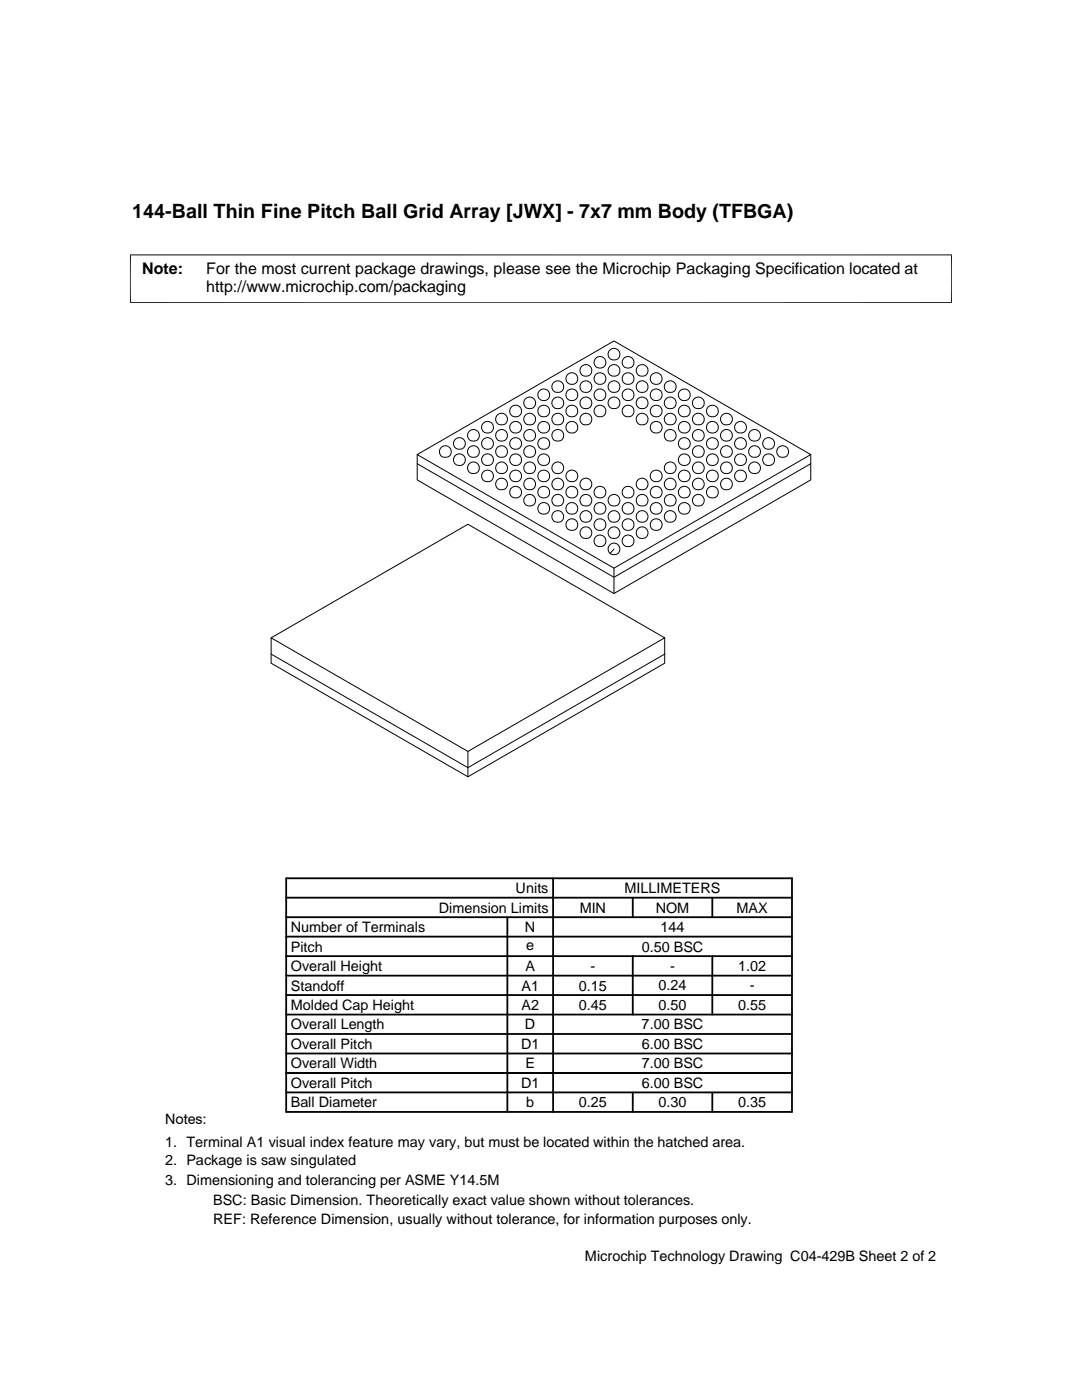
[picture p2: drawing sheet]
<svg xmlns="http://www.w3.org/2000/svg" width="216mm" height="279mm" viewBox="0 0 216 279" stroke-linecap="round" stroke-linejoin="round" font-family="sans-serif">
<g fill="none" stroke="#000" stroke-width=".2">
<path d="M26 50.8v9.7M189.9 50.8v9.7M189.9 50.9h-164M25.9 60.4h164M83.2 90.7v5.1l39.3 22.6 39.3-22.6v-5.1M83.2 90.7l39.3-22.6 39.3 22.6-39.3 22.7zM83.2 92.5l39.3 22.7 39.3-22.7M122.5 109.6l-.8 .9M122.5 113.4v5M54.1 127.3l39.3-22.7 39.2 22.7-39.2 22.7zM54.1 127.3v5.1l39.3 22.6 39.2-22.6v-5.1M54.1 130.5l39.3 22.7 39.2-22.7"/>
<path d="M93.4 150v5"/>
<circle cx="108.5" cy="78.8" r="1.17"/>
<circle cx="111.3" cy="77.2" r="1.17"/>
<circle cx="114.1" cy="78.8" r="1.17"/>
<circle cx="114.1" cy="75.6" r="1.17"/>
<circle cx="116.9" cy="77.2" r="1.17"/>
<circle cx="116.9" cy="73.9" r="1.17"/>
<circle cx="119.7" cy="78.8" r="1.17"/>
<circle cx="119.7" cy="75.6" r="1.17"/>
<circle cx="119.7" cy="72.3" r="1.17"/>
<circle cx="122.5" cy="77.2" r="1.17"/>
<circle cx="122.5" cy="73.9" r="1.17"/>
<circle cx="122.5" cy="70.7" r="1.17"/>
<circle cx="125.3" cy="78.8" r="1.17"/>
<circle cx="125.3" cy="75.6" r="1.17"/>
<circle cx="125.3" cy="72.3" r="1.17"/>
<circle cx="128.1" cy="77.2" r="1.17"/>
<circle cx="128.1" cy="73.9" r="1.17"/>
<circle cx="130.9" cy="78.8" r="1.17"/>
<circle cx="130.9" cy="75.6" r="1.17"/>
<circle cx="133.7" cy="77.2" r="1.17"/>
<circle cx="136.5" cy="78.8" r="1.17"/>
<circle cx="88.9" cy="90.1" r="1.17"/>
<circle cx="91.7" cy="91.7" r="1.17"/>
<circle cx="91.7" cy="88.5" r="1.17"/>
<circle cx="94.5" cy="90.1" r="1.17"/>
<circle cx="94.5" cy="86.9" r="1.17"/>
<circle cx="94.5" cy="93.4" r="1.17"/>
<circle cx="97.3" cy="95" r="1.17"/>
<circle cx="97.3" cy="91.7" r="1.17"/>
<circle cx="97.3" cy="88.5" r="1.17"/>
<circle cx="97.3" cy="85.3" r="1.17"/>
<circle cx="100.1" cy="90.1" r="1.17"/>
<circle cx="100.1" cy="86.9" r="1.17"/>
<circle cx="100.1" cy="83.6" r="1.17"/>
<circle cx="100.1" cy="96.6" r="1.17"/>
<circle cx="100.1" cy="93.4" r="1.17"/>
<circle cx="102.9" cy="82" r="1.17"/>
<circle cx="102.9" cy="98.2" r="1.17"/>
<circle cx="102.9" cy="95" r="1.17"/>
<circle cx="102.9" cy="91.7" r="1.17"/>
<circle cx="102.9" cy="88.5" r="1.17"/>
<circle cx="102.9" cy="85.3" r="1.17"/>
<circle cx="105.7" cy="90.1" r="1.17"/>
<circle cx="105.7" cy="86.9" r="1.17"/>
<circle cx="105.7" cy="83.6" r="1.17"/>
<circle cx="105.7" cy="80.4" r="1.17"/>
<circle cx="105.7" cy="99.8" r="1.17"/>
<circle cx="105.7" cy="96.6" r="1.17"/>
<circle cx="105.7" cy="93.4" r="1.17"/>
<circle cx="108.5" cy="82" r="1.17"/>
<circle cx="108.5" cy="98.2" r="1.17"/>
<circle cx="108.5" cy="95" r="1.17"/>
<circle cx="108.5" cy="91.7" r="1.17"/>
<circle cx="108.5" cy="88.5" r="1.17"/>
<circle cx="108.5" cy="85.3" r="1.17"/>
<circle cx="111.3" cy="86.9" r="1.17"/>
<circle cx="111.3" cy="83.6" r="1.17"/>
<circle cx="111.3" cy="80.4" r="1.17"/>
<circle cx="111.3" cy="99.8" r="1.17"/>
<circle cx="111.3" cy="96.6" r="1.17"/>
<circle cx="111.3" cy="93.4" r="1.17"/>
<circle cx="114.1" cy="82" r="1.17"/>
<circle cx="114.1" cy="98.2" r="1.17"/>
<circle cx="114.1" cy="95" r="1.17"/>
<circle cx="114.1" cy="85.3" r="1.17"/>
<circle cx="116.9" cy="83.6" r="1.17"/>
<circle cx="116.9" cy="80.4" r="1.17"/>
<circle cx="116.9" cy="99.8" r="1.17"/>
<circle cx="116.9" cy="96.6" r="1.17"/>
<circle cx="119.7" cy="82" r="1.17"/>
<circle cx="119.7" cy="98.2" r="1.17"/>
<circle cx="122.5" cy="80.4" r="1.17"/>
<circle cx="122.5" cy="99.8" r="1.17"/>
<circle cx="125.3" cy="82" r="1.17"/>
<circle cx="125.3" cy="98.2" r="1.17"/>
<circle cx="128.1" cy="83.6" r="1.17"/>
<circle cx="128.1" cy="80.4" r="1.17"/>
<circle cx="128.1" cy="99.8" r="1.17"/>
<circle cx="128.1" cy="96.6" r="1.17"/>
<circle cx="130.9" cy="82" r="1.17"/>
<circle cx="130.9" cy="98.2" r="1.17"/>
<circle cx="130.9" cy="95" r="1.17"/>
<circle cx="130.9" cy="85.3" r="1.17"/>
<circle cx="133.7" cy="86.9" r="1.17"/>
<circle cx="133.7" cy="83.6" r="1.17"/>
<circle cx="133.7" cy="80.4" r="1.17"/>
<circle cx="133.7" cy="99.8" r="1.17"/>
<circle cx="133.7" cy="96.6" r="1.17"/>
<circle cx="133.7" cy="93.4" r="1.17"/>
<circle cx="136.5" cy="82" r="1.17"/>
<circle cx="136.5" cy="98.2" r="1.17"/>
<circle cx="136.5" cy="95" r="1.17"/>
<circle cx="136.5" cy="91.7" r="1.17"/>
<circle cx="136.5" cy="88.5" r="1.17"/>
<circle cx="136.5" cy="85.3" r="1.17"/>
<circle cx="139.3" cy="90.1" r="1.17"/>
<circle cx="139.3" cy="86.9" r="1.17"/>
<circle cx="139.3" cy="83.6" r="1.17"/>
<circle cx="139.3" cy="80.4" r="1.17"/>
<circle cx="139.4" cy="99.8" r="1.17"/>
<circle cx="139.4" cy="96.6" r="1.17"/>
<circle cx="139.4" cy="93.4" r="1.17"/>
<circle cx="142.2" cy="82" r="1.17"/>
<circle cx="142.2" cy="98.2" r="1.17"/>
<circle cx="142.2" cy="95" r="1.17"/>
<circle cx="142.2" cy="91.7" r="1.17"/>
<circle cx="142.2" cy="88.5" r="1.17"/>
<circle cx="142.2" cy="85.3" r="1.17"/>
<circle cx="145" cy="90.1" r="1.17"/>
<circle cx="145" cy="86.9" r="1.17"/>
<circle cx="145" cy="83.6" r="1.17"/>
<circle cx="145" cy="96.6" r="1.17"/>
<circle cx="145" cy="93.4" r="1.17"/>
<circle cx="147.8" cy="95" r="1.17"/>
<circle cx="147.8" cy="91.7" r="1.17"/>
<circle cx="147.8" cy="88.5" r="1.17"/>
<circle cx="147.8" cy="85.3" r="1.17"/>
<circle cx="150.6" cy="90.1" r="1.17"/>
<circle cx="150.6" cy="86.9" r="1.17"/>
<circle cx="150.6" cy="93.4" r="1.17"/>
<circle cx="153.4" cy="91.7" r="1.17"/>
<circle cx="153.4" cy="88.5" r="1.17"/>
<circle cx="156.2" cy="90.1" r="1.17"/>
<circle cx="108.5" cy="101.5" r="1.17"/>
<circle cx="111.3" cy="103.1" r="1.17"/>
<circle cx="114.1" cy="104.7" r="1.17"/>
<circle cx="114.1" cy="101.5" r="1.17"/>
<circle cx="116.9" cy="106.3" r="1.17"/>
<circle cx="116.9" cy="103.1" r="1.17"/>
<circle cx="119.7" cy="107.9" r="1.17"/>
<circle cx="119.7" cy="104.7" r="1.17"/>
<circle cx="119.7" cy="101.5" r="1.17"/>
<circle cx="122.5" cy="109.6" r="1.17"/>
<circle cx="122.5" cy="106.3" r="1.17"/>
<circle cx="122.5" cy="103.1" r="1.17"/>
<circle cx="125.3" cy="107.9" r="1.17"/>
<circle cx="125.3" cy="104.7" r="1.17"/>
<circle cx="125.3" cy="101.5" r="1.17"/>
<circle cx="128.1" cy="106.3" r="1.17"/>
<circle cx="128.1" cy="103.1" r="1.17"/>
<circle cx="130.9" cy="104.7" r="1.17"/>
<circle cx="130.9" cy="101.5" r="1.17"/>
<circle cx="133.7" cy="103.1" r="1.17"/>
<circle cx="136.5" cy="101.5" r="1.17"/>
</g>
<g fill="none" stroke="#000" stroke-width=".36">
<path d="M57.1 175.3h100.9v46.6h-100.9zM57.1 179.2h100.9M110.4 175.3v46.6M126.3 179.2v3.8M142.1 179.2v3.8M57.1 194.7h100.9M57.1 190.8h100.9M57.1 186.9h100.9M57.1 183h100.9M57.1 198.6h100.9M101.2 183v38.9M126.3 190.8v11.7"/>
<path d="M142.1 190.8v11.7M57.1 206.4h100.9M57.1 202.5h100.9M57.1 214.1h100.9M57.1 210.2h100.9M57.1 218h100.9M126.3 218v3.9M142.1 218v3.9"/>
</g>
<text font-size="3.9" x="26.4" y="43.5">144-Ball Thin Fine Pitch Ball Grid Array [JWX] - 7x7 mm Body (TFBGA)</text>
<g font-size="3.2">
<text x="28.4" y="54.6">Note:</text>
<text x="41.1" y="58.3">http://www.microchip.com/packaging</text>
<text x="41.1" y="54.6">For the most current package drawings, please see the Microchip Packaging Specification located at</text>
</g>
<g font-size="2.9">
<text x="102.9" y="178.2">Units</text>
<text x="124.6" y="178.2">MILLIMETERS</text>
<text x="87.6" y="182.1">Dimension Limits</text>
<text x="115.7" y="182.1">MIN</text>
<text x="130.8" y="182.1">NOM</text>
<text x="147" y="182.1">MAX</text>
<text x="58" y="186">Number of Terminals</text>
<text x="58" y="189.9">Pitch</text>
<text x="104.8" y="186">N</text>
<text x="105" y="189.6">e</text>
<text x="128" y="189.9">0.50 BSC</text>
<text x="131.8" y="186">144</text>
<text x="58" y="193.8">Overall Height</text>
<text x="58" y="197.7">Standoff</text>
<text x="104.1" y="197.7">A1</text>
<text x="104.8" y="193.8">A</text>
<text x="115.5" y="197.7">0.15</text>
<text x="117.8" y="193.8">-</text>
<text x="131.4" y="197.7">0.24</text>
<text x="133.7" y="193.8">-</text>
<text x="147.3" y="193.8">1.02</text>
<text x="149.6" y="197.7">-</text>
<text x="58" y="201.6">Molded Cap Height</text>
<text x="104.1" y="201.6">A2</text>
<text x="115.5" y="201.6">0.45</text>
<text x="131.4" y="201.6">0.50</text>
<text x="147.3" y="201.6">0.55</text>
<text x="58" y="205.4">Overall Length</text>
<text x="58" y="209.3">Overall Pitch</text>
<text x="104" y="209.3">D1</text>
<text x="104.7" y="205.4">D</text>
<text x="128" y="205.4">7.00 BSC</text>
<text x="128.1" y="209.3">6.00 BSC</text>
<text x="58" y="213.2">Overall Width</text>
<text x="104.8" y="213.2">E</text>
<text x="128" y="213.2">7.00 BSC</text>
<text x="58" y="221">Ball Diameter</text>
<text x="58" y="217.1">Overall Pitch</text>
<text x="104" y="217.1">D1</text>
<text x="105" y="221">b</text>
<text x="115.5" y="221">0.25</text>
<text x="128.1" y="217.1">6.00 BSC</text>
<text x="131.4" y="221">0.30</text>
<text x="147.3" y="221">0.35</text>
<text x="32.9" y="224.3">Notes:</text>
<text x="32.9" y="228.9">1. Terminal A1 visual index feature may vary, but must be located within the hatched area.</text>
<text x="32.9" y="232.6">2. Package is saw singulated</text>
<text x="32.9" y="236.5">3. Dimensioning and tolerancing per ASME Y14.5M</text>
<text x="42.5" y="244.3">REF: Reference Dimension, usually without tolerance, for information purposes only.</text>
<text x="42.5" y="240.6">BSC: Basic Dimension. Theoretically exact value shown without tolerances.</text>
<text x="116.7" y="251.7">Microchip Technology Drawing C04-429B Sheet 2 of 2</text>
</g>
</svg>
